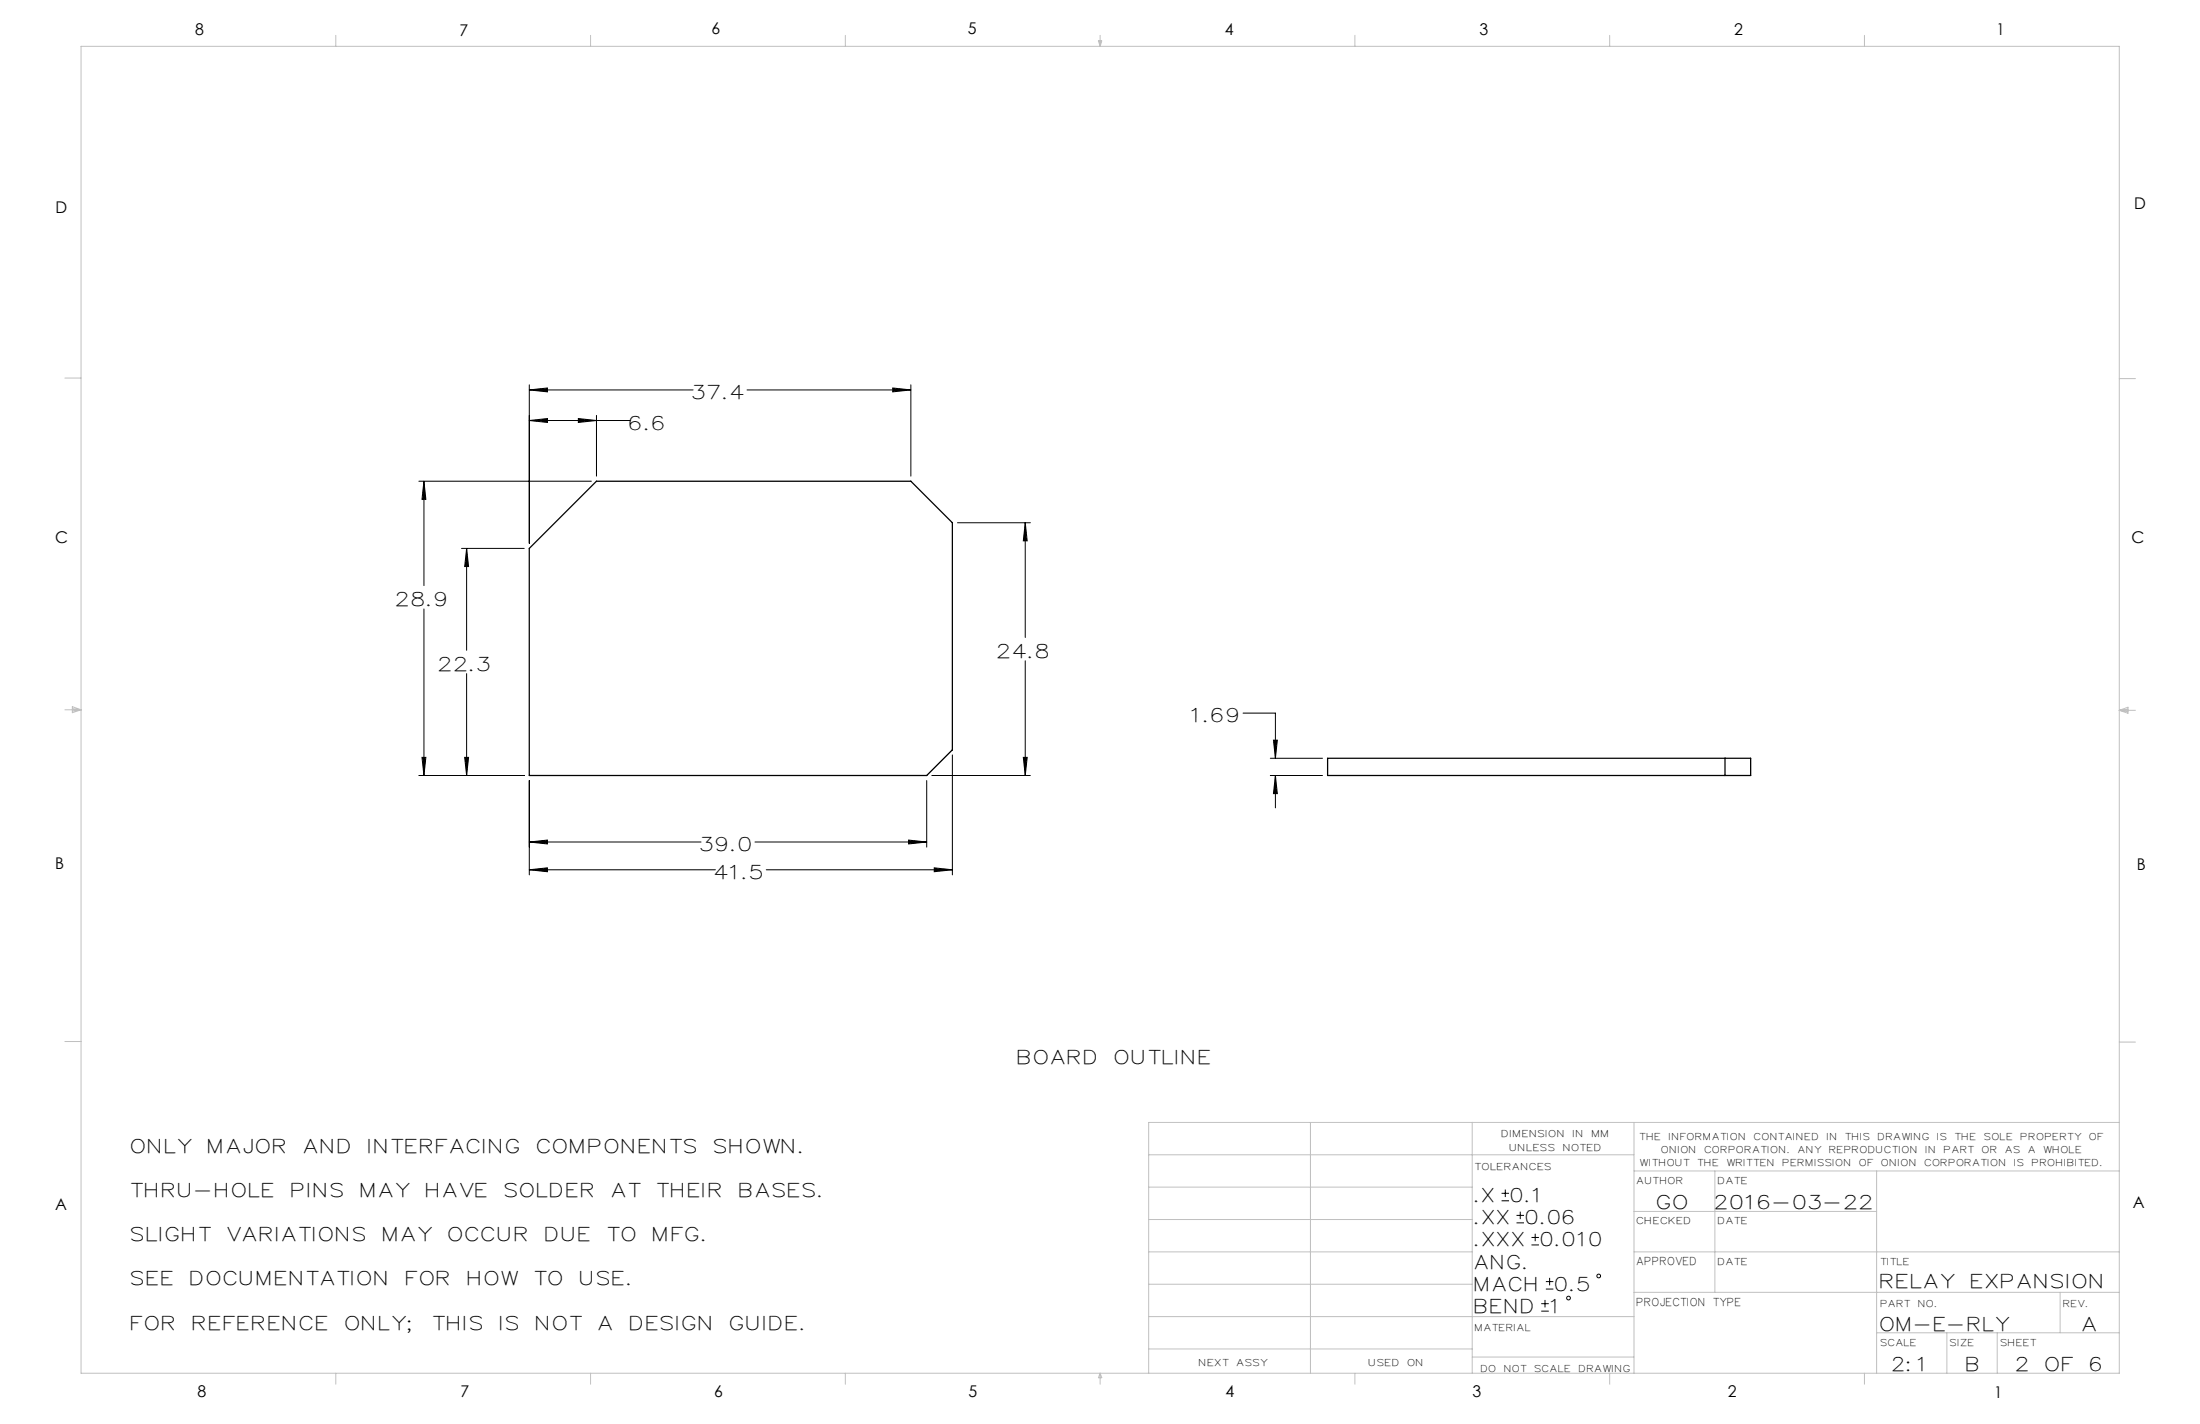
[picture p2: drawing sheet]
<svg xmlns="http://www.w3.org/2000/svg" width="432mm" height="279mm" viewBox="0 0 432 279" stroke-linecap="round" stroke-linejoin="round" font-family="sans-serif">
<g fill="none" stroke="#000" stroke-width=".2">
<path d="M103.9 76.5l3.5-.4v.8zM103.9 75.5v31.1M103.9 76.5h32.1M146.6 76.5h32.2M175.2 76.1l3.6 .4-3.6 .4zM178.8 75.5v17.9M82.2 94.4h33.9M83.2 94.4l.4 3.6h-.8zM83.2 94.4v20.5M103.9 82.5l3.5-.4v.8zM103.9 82.5h19.8M113.5 82.1l3.6 .4-3.6 .4z"/>
<path d="M117.1 81.5v11.9M83.2 119.5v32.7M90.6 107.6h12.3M91.6 107.6l.4 3.6h-.8zM91.6 107.6v20M187.9 102.6h14.3M201.2 102.6l.4 3.5h-.8zM201.2 102.6v22.5M91.6 132.2v20M201.2 129.7v22.5M244 139.9h6.3v8.9M82.2 152.2h20.7"/>
<path d="M82.8 148.6h.8l-.4 3.6zM91.2 148.6h.8l-.4 3.6zM103.9 153.2v18.5M181.9 153.2v13M182.9 152.2h19.3M186.9 148.1v23.6M200.8 148.6h.8l-.4 3.6zM249.3 152.2h10.3M249.3 148.8h10.3M249.9 145.2h.8l-.4 3.6zM250.3 152.2l.4 3.5h-.8zM250.3 152.2v6.3"/>
<path d="M103.9 170.7l3.5-.4v.7zM103.9 165.2l3.5-.4v.8zM103.9 170.7h36.5M103.9 165.2h33.7M148.2 165.2h33.7M150.4 170.7h36.5M178.3 164.8l3.6 .4-3.6 .4zM183.4 170.3l3.5 .4-3.5 .3zM294.7 235.6h1.5M294.7 234.1h1.5M295.4 233.4v1.5M297.7 239.9h1.4"/>
<path d="M297.7 238.5h1.4M298.4 237.7v1.5M300.6 244.3h1.5M300.6 242.8h1.5M301.3 242.1v1.4M302.5 257.3h1.5M302.5 255.8h1.5M303.2 255.1v1.4M303.4 252.9h1.5M303.4 251.5h1.5M304.1 250.7v1.5"/>
<circle cx="307.9" cy="254.7" r=".37"/>
<circle cx="313.8" cy="250.4" r=".37"/>
</g>
<g fill="none" stroke="#c0c0c0" stroke-width=".2">
<path d="M15.9 9.1h400.1v260.3h-400.1zM65.9 6.9v2.2M115.9 6.9v2.2M165.9 6.9v2.2M215.6 8h.6l-.3 1.1zM215.7 8l.2 1.1M215.9 6.9v2.2M216 8l-.1 1.1M265.9 6.9v2.2M315.9 6.9v2.2M365.9 6.9v2.2M12.7 74.2h3.2"/>
<path d="M416 74.3h3.1M12.7 139.3h3.2M14.2 139l1.7 .3M14.2 138.7l1.7 .6-1.7 .5zM15.9 139.3l-1.7 .2M416 139.4h3.1M416 139.4l1.7-.6v1.1zM416 139.4l1.7 .2M417.7 139.1l-1.7 .3M12.7 204.4h3.2M416 204.5h3.1M225.5 226.6h95.2"/>
<path d="M225.5 239.3h63.5M225.5 232.9h63.5M257.2 220.2v49.2M289 220.2v49.2M320.7 220.2v49.2M320.7 237.7h47.6M320.7 229.8h95.3M336.6 229.8v23.8M368.3 229.8v39.6M416 220.2h-190.5v49.2M225.5 258.3h95.2M225.5 245.6h63.5"/>
<path d="M225.5 252h63.5M320.7 253.6h95.3M320.7 245.6h95.3M404.3 253.6v7.9M65.9 269.4v2.2M115.9 269.4v2.2M165.9 269.4v2.2M215.9 269.4v2.2M215.9 269.4l.3 .9h-.6zM225.5 264.7h63.5M265.9 269.4v2.2M289 266.3h31.7"/>
<path d="M315.9 269.4v2.2M365.9 269.4v2.2M368.3 261.5h47.7M382.1 261.5v7.9M392 261.5v7.9"/>
</g>
<path d="M103.9 170.7l3.5-.4v.7zM183.4 170.3l3.5 .4-3.5 .3zM103.9 82.5l3.5-.4v.8zM113.5 82.1l3.6 .4-3.6 .4zM91.2 148.6h.8l-.4 3.6zM91.6 107.6l.4 3.6h-.8zM103.9 76.5l3.5-.4v.8zM175.2 76.1l3.6 .4-3.6 .4zM103.9 165.2l3.5-.4v.8zM178.3 164.8l3.6 .4-3.6 .4zM82.8 148.6h.8l-.4 3.6zM83.2 94.4l.4 3.6h-.8zM200.8 148.6h.8l-.4 3.6zM201.2 102.6l.4 3.5h-.8zM249.9 145.2h.8l-.4 3.6zM250.3 152.2l.4 3.5h-.8z" fill="#000"/>
<path d="M117.1 94.4h61.7l8.1 8.2v44.5l-5 5.1h-78v-44.6zM260.6 148.8h83v3.4h-83zM338.6 148.8v3.4" fill="none" stroke="#000" stroke-width=".25"/>
<g font-size="3.7">
<text x="136" y="78.3">37.4</text>
<text x="123.7" y="84.3">6.6</text>
<text x="77.9" y="119">28.9</text>
<text x="86.3" y="131.7">22.3</text>
<text x="195.9" y="129.1">24.8</text>
<text x="234" y="141.7">1.69</text>
<text x="137.6" y="167">39.0</text>
<text x="140.4" y="172.4">41.5</text>
<text x="199.9" y="208.7">BOARD</text>
<text x="219" y="208.7">OUTLINE</text>
<text x="25.9" y="226.2">ONLY</text>
<text x="41" y="226.2">MAJOR</text>
<text x="59.8" y="226.2">AND</text>
<text x="72.5" y="226.2">INTERFACING</text>
<text x="105.5" y="226.2">COMPONENTS</text>
<text x="140.3" y="226.2">SHOWN.</text>
<text x="25.9" y="234.9">THRU-HOLE</text>
<text x="57.3" y="234.9">PINS</text>
<text x="70.9" y="234.9">MAY</text>
<text x="83.8" y="234.9">HAVE</text>
<text x="99.2" y="234.9">SOLDER</text>
<text x="120.2" y="234.9">AT</text>
<text x="129.1" y="234.9">THEIR</text>
<text x="145.3" y="234.9">BASES.</text>
<text x="289.6" y="235.9">.X</text>
<text x="296.7" y="235.9">0.1</text>
<text x="325.4" y="237.1">GO</text>
<text x="336.7" y="237.1">2016-03-22</text>
<text x="25.9" y="243.5">SLIGHT</text>
<text x="44.8" y="243.5">VARIATIONS</text>
<text x="75.3" y="243.5">MAY</text>
<text x="88.2" y="243.5">OCCUR</text>
<text x="107.2" y="243.5">DUE</text>
<text x="119.4" y="243.5">TO</text>
<text x="128.4" y="243.5">MFG.</text>
<text x="289.6" y="244.6">.XXX</text>
<text x="289.6" y="240.2">.XX</text>
<text x="299.6" y="240.2">0.06</text>
<text x="302.6" y="244.6">0.010</text>
<text x="289.6" y="248.9">ANG.</text>
<text x="25.9" y="252.2">SEE</text>
<text x="37.5" y="252.2">DOCUMENTATION</text>
<text x="79.8" y="252.2">FOR</text>
<text x="91.9" y="252.2">HOW</text>
<text x="105.1" y="252.2">TO</text>
<text x="114" y="252.2">USE.</text>
<text x="289.6" y="257.6">BEND</text>
<text x="289.6" y="253.2">MACH</text>
<text x="304.5" y="257.6">1</text>
<text x="305.4" y="253.2">0.5</text>
<text x="369.2" y="252.8">RELAY</text>
<text x="387" y="252.8">EXPANSION</text>
<text x="25.9" y="260.9">FOR</text>
<text x="38" y="260.9">REFERENCE</text>
<text x="67.9" y="260.9">ONLY;</text>
<text x="85.1" y="260.9">THIS</text>
<text x="98.3" y="260.9">IS</text>
<text x="105.4" y="260.9">NOT</text>
<text x="117.6" y="260.9">A</text>
<text x="123.8" y="260.9">DESIGN</text>
<text x="143.5" y="260.9">GUIDE.</text>
<text x="369.2" y="261.2">OM-E-RLY</text>
<text x="408.9" y="261.2">A</text>
<text x="371.6" y="269.1">2:1</text>
<text x="386.1" y="269.1">B</text>
<text x="395.9" y="269.1">2</text>
<text x="401.6" y="269.1">OF</text>
<text x="410.4" y="269.1">6</text>
</g>
<g font-size="3.2">
<text x="38.3" y="6.9">8</text>
<text x="90.2" y="7">7</text>
<text x="139.7" y="6.8">6</text>
<text x="190" y="6.8">5</text>
<text x="240.4" y="6.8">4</text>
<text x="290.4" y="6.9">3</text>
<text x="340.4" y="6.8">2</text>
<text x="391.9" y="6.9">1</text>
<text x="10.9" y="41.8">D</text>
<text x="418.9" y="41">D</text>
<text x="10.9" y="106.5">C</text>
<text x="418.4" y="106.6">C</text>
<text x="10.8" y="170.4">B</text>
<text x="419.4" y="170.8">B</text>
<text x="10.8" y="237.4">A</text>
<text x="418.6" y="237">A</text>
<text x="38.8" y="274.1">8</text>
<text x="90.4" y="274.1">7</text>
<text x="140.2" y="274.1">6</text>
<text x="190.1" y="274.1">5</text>
<text x="240.5" y="274.1">4</text>
<text x="289" y="274.1">3</text>
<text x="339.1" y="274.1">2</text>
<text x="391.4" y="274.4">1</text>
</g>
<g font-size="2.1">
<text x="321.3" y="248.2">APPROVED</text>
<text x="321.3" y="256.3">PROJECTION TYPE</text>
</g>
<g font-size="1.8">
<text x="294.9" y="223.2">DIMENSION</text>
<text x="296.4" y="225.8">UNLESS</text>
<text x="306.9" y="225.8">NOTED</text>
<text x="308.8" y="223.2">IN</text>
<text x="312.5" y="223.2">MM</text>
<text x="321.9" y="223.6">THE</text>
<text x="326.2" y="226.2">ONION</text>
<text x="327.7" y="223.6">INFORMATION</text>
<text x="334.7" y="226.2">CORPORATION.</text>
<text x="344.4" y="223.6">CONTAINED</text>
<text x="353" y="226.2">ANY</text>
<text x="358.7" y="223.6">IN</text>
<text x="359.1" y="226.2">REPRODUCTION</text>
<text x="362.3" y="223.6">THIS</text>
<text x="368.7" y="223.6">DRAWING</text>
<text x="378.1" y="226.2">IN</text>
<text x="380.4" y="223.6">IS</text>
<text x="381.7" y="226.2">PART</text>
<text x="383.8" y="223.6">THE</text>
<text x="389.1" y="226.2">OR</text>
<text x="389.6" y="223.6">SOLE</text>
<text x="393.7" y="226.2">AS</text>
<text x="396.7" y="223.6">PROPERTY</text>
<text x="398.2" y="226.2">A</text>
<text x="401.2" y="226.2">WHOLE</text>
<text x="410.2" y="223.6">OF</text>
<text x="289.6" y="229.5">TOLERANCES</text>
<text x="321.3" y="232.2">AUTHOR</text>
<text x="322" y="228.8">WITHOUT</text>
<text x="333.3" y="228.8">THE</text>
<text x="337.3" y="232.2">DATE</text>
<text x="339" y="228.8">WRITTEN</text>
<text x="350" y="228.8">PERMISSION</text>
<text x="365" y="228.8">OF</text>
<text x="369.4" y="228.8">ONION</text>
<text x="377.9" y="228.8">CORPORATION</text>
<text x="395.5" y="228.8">IS</text>
<text x="398.9" y="228.8">PROHIBITED.</text>
<text x="321.3" y="240.1">CHECKED</text>
<text x="337.3" y="240.1">DATE</text>
<text x="337.3" y="248.2">DATE</text>
<text x="369.2" y="248.2">TITLE</text>
<text x="369.2" y="256.4">PART</text>
<text x="376.6" y="256.4">NO.</text>
<text x="405.1" y="256.4">REV.</text>
<text x="289.6" y="261.1">MATERIAL</text>
<text x="235.4" y="268">NEXT</text>
<text x="242.8" y="268">ASSY</text>
<text x="268.8" y="268">USED</text>
<text x="276.4" y="268">ON</text>
<text x="290.8" y="269.1">DO</text>
<text x="295.3" y="269.1">NOT</text>
<text x="301.3" y="269.1">SCALE</text>
<text x="310" y="269.1">DRAWING</text>
<text x="369.2" y="264">SCALE</text>
<text x="382.8" y="264">SIZE</text>
<text x="392.8" y="264">SHEET</text>
</g>
</svg>
